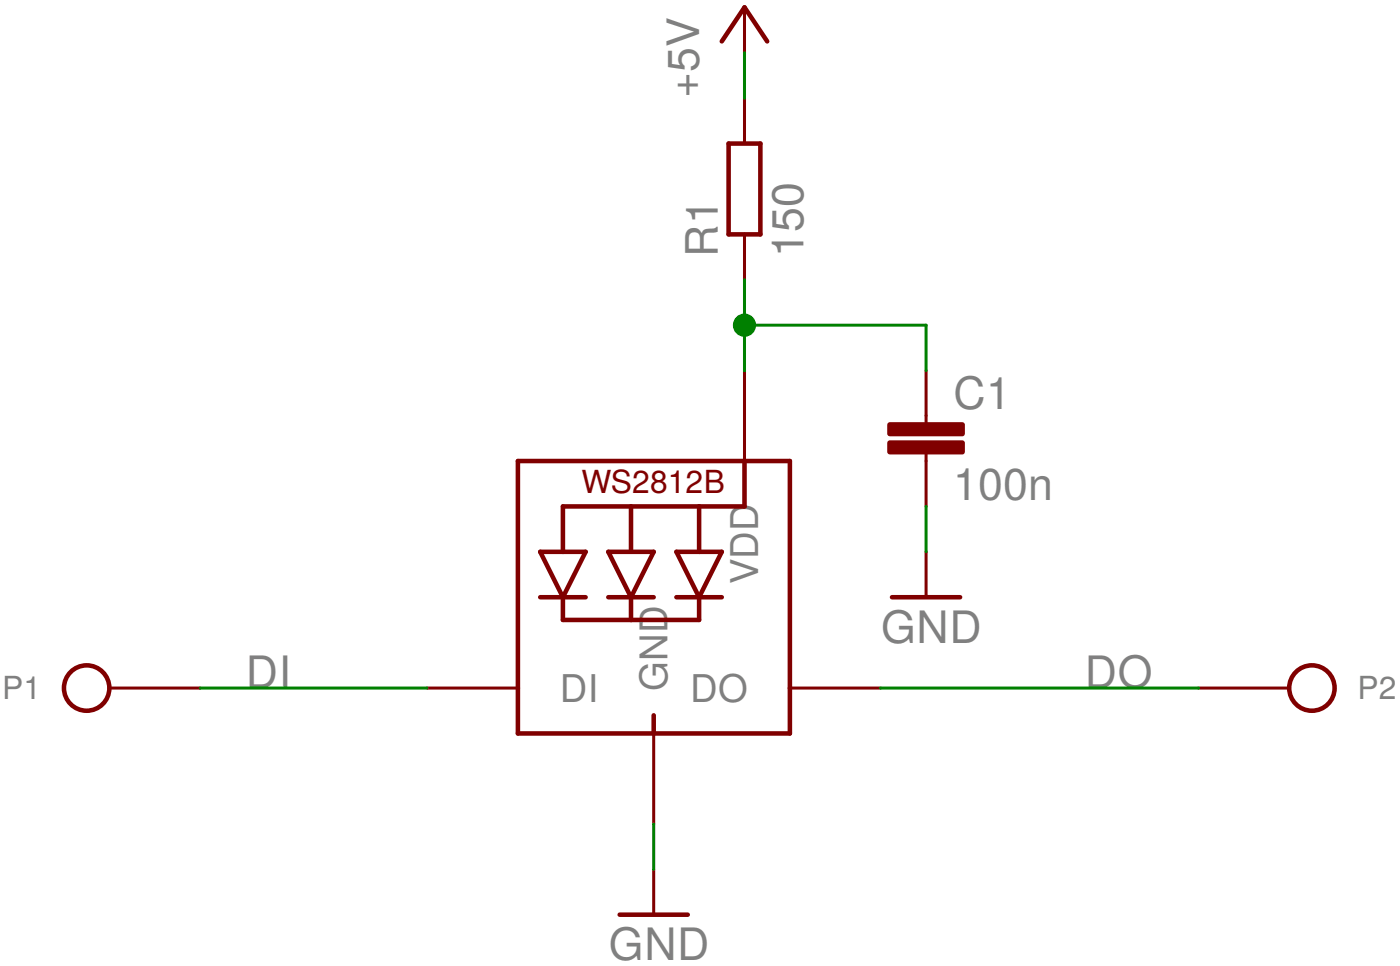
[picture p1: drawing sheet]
<?xml version="1.0" encoding="utf-8"?>
<!DOCTYPE eagle SYSTEM "eagle.dtd">
<eagle version="6.6.0">
<drawing>
<settings>
<setting alwaysvectorfont="no"/>
<setting verticaltext="up"/>
</settings>
<grid distance="0.1" unitdist="inch" unit="inch" style="lines" multiple="1" display="no" altdistance="0.01" altunitdist="inch" altunit="inch"/>
<schematic xreflabel="%F%N/%S.%C%R" xrefpart="/%S.%C%R">
<libraries>
<library name="adafruit">
<symbols>
<symbol name="WS2812BLED">
<pin name="VDD" x="5.08" y="15.24" visible="pin" length="middle" direction="pwr" rot="R270"/>
<pin name="DI" x="-12.7" y="-2.54" visible="pin" length="middle" direction="in"/>
<pin name="GND" x="0" y="-10.16" visible="pin" length="middle" direction="pwr" rot="R90"/>
<pin name="DO" x="12.7" y="-2.54" visible="pin" length="middle" direction="out" rot="R180"/>
<wire x1="-7.62" y1="10.16" x2="-7.62" y2="-2.54" width="0.254" layer="94"/>
<wire x1="-7.62" y1="-2.54" x2="-7.62" y2="-5.08" width="0.254" layer="94"/>
<wire x1="-7.62" y1="-5.08" x2="0" y2="-5.08" width="0.254" layer="94"/>
<wire x1="0" y1="-5.08" x2="7.62" y2="-5.08" width="0.254" layer="94"/>
<wire x1="7.62" y1="-5.08" x2="7.62" y2="-2.54" width="0.254" layer="94"/>
<wire x1="7.62" y1="-2.54" x2="7.62" y2="10.16" width="0.254" layer="94"/>
<wire x1="7.62" y1="10.16" x2="5.08" y2="10.16" width="0.254" layer="94"/>
<wire x1="5.08" y1="10.16" x2="-7.62" y2="10.16" width="0.254" layer="94"/>
<wire x1="-6.35" y1="5.08" x2="-5.08" y2="5.08" width="0.254" layer="94"/>
<wire x1="-5.08" y1="2.54" x2="-6.35" y2="5.08" width="0.254" layer="94"/>
<wire x1="2.54" y1="2.54" x2="3.81" y2="5.08" width="0.254" layer="94"/>
<wire x1="3.81" y1="5.08" x2="2.54" y2="5.08" width="0.254" layer="94"/>
<wire x1="-6.35" y1="2.54" x2="-5.08" y2="2.54" width="0.254" layer="94"/>
<wire x1="2.54" y1="2.54" x2="3.81" y2="2.54" width="0.254" layer="94"/>
<wire x1="-1.27" y1="2.54" x2="-1.27" y2="1.27" width="0.254" layer="94"/>
<wire x1="-1.27" y1="7.62" x2="-5.08" y2="7.62" width="0.254" layer="94"/>
<wire x1="-5.08" y1="7.62" x2="-5.08" y2="5.08" width="0.254" layer="94"/>
<wire x1="-1.27" y1="5.08" x2="-1.27" y2="7.62" width="0.254" layer="94"/>
<wire x1="2.54" y1="5.08" x2="2.54" y2="7.62" width="0.254" layer="94"/>
<wire x1="2.54" y1="7.62" x2="-1.27" y2="7.62" width="0.254" layer="94"/>
<wire x1="-5.08" y1="5.08" x2="-3.81" y2="5.08" width="0.254" layer="94"/>
<wire x1="-5.08" y1="2.54" x2="-3.81" y2="5.08" width="0.254" layer="94"/>
<wire x1="1.27" y1="5.08" x2="2.54" y2="2.54" width="0.254" layer="94"/>
<wire x1="1.27" y1="5.08" x2="2.54" y2="5.08" width="0.254" layer="94"/>
<wire x1="-5.08" y1="2.54" x2="-5.08" y2="1.27" width="0.254" layer="94"/>
<wire x1="2.54" y1="1.27" x2="-1.27" y2="1.27" width="0.254" layer="94"/>
<wire x1="-1.27" y1="1.27" x2="-5.08" y2="1.27" width="0.254" layer="94"/>
<wire x1="0" y1="-4.064" x2="0" y2="-5.08" width="0.254" layer="94"/>
<text x="-4.064" y="8.382" size="1.27" layer="94">WS2812B</text>
<wire x1="-3.81" y1="2.54" x2="-5.08" y2="2.54" width="0.254" layer="94"/>
<wire x1="-2.54" y1="2.54" x2="-1.27" y2="2.54" width="0.254" layer="94"/>
<wire x1="-1.27" y1="2.54" x2="0" y2="2.54" width="0.254" layer="94"/>
<wire x1="-1.27" y1="2.54" x2="-2.54" y2="5.08" width="0.254" layer="94"/>
<wire x1="-2.54" y1="5.08" x2="0" y2="5.08" width="0.254" layer="94"/>
<wire x1="0" y1="5.08" x2="-1.27" y2="2.54" width="0.254" layer="94"/>
<wire x1="2.54" y1="2.54" x2="1.27" y2="2.54" width="0.254" layer="94"/>
<wire x1="2.54" y1="2.54" x2="2.54" y2="1.27" width="0.254" layer="94"/>
<wire x1="5.08" y1="10.16" x2="5.08" y2="7.62" width="0.254" layer="94"/>
<wire x1="2.54" y1="7.62" x2="5.08" y2="7.62" width="0.254" layer="94"/>
</symbol>
</symbols>
<devicesets>
<deviceset name="WS2812B" prefix="LED">
<gates>
<gate name="G$1" symbol="WS2812BLED" x="0" y="-2.54"/>
</gates>
<devices>
<device name="5050" package="WS2812B">
<connects>
<connect gate="G$1" pin="DI" pad="4-DIN"/>
<connect gate="G$1" pin="DO" pad="2-DOUT"/>
<connect gate="G$1" pin="GND" pad="3-GND"/>
<connect gate="G$1" pin="VDD" pad="1-VDD"/>
</connects>
<technologies>
<technology name=""/>
</technologies>
</device>
<device name="_5050N" package="WS2812B-NARROW">
<connects>
<connect gate="G$1" pin="DI" pad="4-DIN"/>
<connect gate="G$1" pin="DO" pad="2-DOUT"/>
<connect gate="G$1" pin="GND" pad="3-GND"/>
<connect gate="G$1" pin="VDD" pad="1-VDD"/>
</connects>
<technologies>
<technology name=""/>
</technologies>
</device>
<device name="3535" package="LED3535">
<connects>
<connect gate="G$1" pin="DI" pad="1"/>
<connect gate="G$1" pin="DO" pad="3"/>
<connect gate="G$1" pin="GND" pad="4"/>
<connect gate="G$1" pin="VDD" pad="2"/>
</connects>
<technologies>
<technology name=""/>
</technologies>
</device>
</devices>
</deviceset>
</devicesets>
</library>
<library name="supply1">
<symbols>
<symbol name="GND">
<wire x1="-1.905" y1="0" x2="1.905" y2="0" width="0.254" layer="94"/>
<text x="-2.54" y="-2.54" size="1.778" layer="96">&gt;VALUE</text>
<pin name="GND" x="0" y="2.54" visible="off" length="short" direction="sup" rot="R270"/>
</symbol>
<symbol name="+5V">
<wire x1="1.27" y1="-1.905" x2="0" y2="0" width="0.254" layer="94"/>
<wire x1="0" y1="0" x2="-1.27" y2="-1.905" width="0.254" layer="94"/>
<text x="-2.54" y="-5.08" size="1.778" layer="96" rot="R90">&gt;VALUE</text>
<pin name="+5V" x="0" y="-2.54" visible="off" length="short" direction="sup" rot="R90"/>
</symbol>
</symbols>
<devicesets>
<deviceset name="GND" prefix="GND">
<gates>
<gate name="1" symbol="GND" x="0" y="0"/>
</gates>
<devices>
<device name="">
<technologies>
<technology name=""/>
</technologies>
</device>
</devices>
</deviceset>
<deviceset name="+5V" prefix="P+">
<gates>
<gate name="1" symbol="+5V" x="0" y="0"/>
</gates>
<devices>
<device name="">
<technologies>
<technology name=""/>
</technologies>
</device>
</devices>
</deviceset>
</devicesets>
</library>
<library name="rcl">
<symbols>
<symbol name="R-EU">
<wire x1="-2.54" y1="-0.889" x2="2.54" y2="-0.889" width="0.254" layer="94"/>
<wire x1="2.54" y1="0.889" x2="-2.54" y2="0.889" width="0.254" layer="94"/>
<wire x1="2.54" y1="-0.889" x2="2.54" y2="0.889" width="0.254" layer="94"/>
<wire x1="-2.54" y1="-0.889" x2="-2.54" y2="0.889" width="0.254" layer="94"/>
<text x="-3.81" y="1.4986" size="1.778" layer="95">&gt;NAME</text>
<text x="-3.81" y="-3.302" size="1.778" layer="96">&gt;VALUE</text>
<pin name="2" x="5.08" y="0" visible="off" length="short" direction="pas" swaplevel="1" rot="R180"/>
<pin name="1" x="-5.08" y="0" visible="off" length="short" direction="pas" swaplevel="1"/>
</symbol>
<symbol name="C-EU">
<wire x1="0" y1="0" x2="0" y2="-0.508" width="0.1524" layer="94"/>
<wire x1="0" y1="-2.54" x2="0" y2="-2.032" width="0.1524" layer="94"/>
<text x="1.524" y="0.381" size="1.778" layer="95">&gt;NAME</text>
<text x="1.524" y="-4.699" size="1.778" layer="96">&gt;VALUE</text>
<rectangle x1="-2.032" y1="-2.032" x2="2.032" y2="-1.524" layer="94"/>
<rectangle x1="-2.032" y1="-1.016" x2="2.032" y2="-0.508" layer="94"/>
<pin name="1" x="0" y="2.54" visible="off" length="short" direction="pas" swaplevel="1" rot="R270"/>
<pin name="2" x="0" y="-5.08" visible="off" length="short" direction="pas" swaplevel="1" rot="R90"/>
</symbol>
</symbols>
<devicesets>
<deviceset name="R-EU_" prefix="R" uservalue="yes">
<gates>
<gate name="G$1" symbol="R-EU" x="0" y="0"/>
</gates>
<devices>
<device name="R0402" package="R0402">
<connects>
<connect gate="G$1" pin="1" pad="1"/>
<connect gate="G$1" pin="2" pad="2"/>
</connects>
<technologies>
<technology name=""/>
</technologies>
</device>
<device name="R0603" package="R0603">
<connects>
<connect gate="G$1" pin="1" pad="1"/>
<connect gate="G$1" pin="2" pad="2"/>
</connects>
<technologies>
<technology name=""/>
</technologies>
</device>
<device name="R0805" package="R0805">
<connects>
<connect gate="G$1" pin="1" pad="1"/>
<connect gate="G$1" pin="2" pad="2"/>
</connects>
<technologies>
<technology name=""/>
</technologies>
</device>
<device name="R0805W" package="R0805W">
<connects>
<connect gate="G$1" pin="1" pad="1"/>
<connect gate="G$1" pin="2" pad="2"/>
</connects>
<technologies>
<technology name=""/>
</technologies>
</device>
<device name="R1005" package="R1005">
<connects>
<connect gate="G$1" pin="1" pad="1"/>
<connect gate="G$1" pin="2" pad="2"/>
</connects>
<technologies>
<technology name=""/>
</technologies>
</device>
<device name="R1206" package="R1206">
<connects>
<connect gate="G$1" pin="1" pad="1"/>
<connect gate="G$1" pin="2" pad="2"/>
</connects>
<technologies>
<technology name=""/>
</technologies>
</device>
<device name="R1206W" package="R1206W">
<connects>
<connect gate="G$1" pin="1" pad="1"/>
<connect gate="G$1" pin="2" pad="2"/>
</connects>
<technologies>
<technology name=""/>
</technologies>
</device>
<device name="R1210" package="R1210">
<connects>
<connect gate="G$1" pin="1" pad="1"/>
<connect gate="G$1" pin="2" pad="2"/>
</connects>
<technologies>
<technology name=""/>
</technologies>
</device>
<device name="R1210W" package="R1210W">
<connects>
<connect gate="G$1" pin="1" pad="1"/>
<connect gate="G$1" pin="2" pad="2"/>
</connects>
<technologies>
<technology name=""/>
</technologies>
</device>
<device name="R2010" package="R2010">
<connects>
<connect gate="G$1" pin="1" pad="1"/>
<connect gate="G$1" pin="2" pad="2"/>
</connects>
<technologies>
<technology name=""/>
</technologies>
</device>
<device name="R2010W" package="R2010W">
<connects>
<connect gate="G$1" pin="1" pad="1"/>
<connect gate="G$1" pin="2" pad="2"/>
</connects>
<technologies>
<technology name=""/>
</technologies>
</device>
<device name="R2012" package="R2012">
<connects>
<connect gate="G$1" pin="1" pad="1"/>
<connect gate="G$1" pin="2" pad="2"/>
</connects>
<technologies>
<technology name=""/>
</technologies>
</device>
<device name="R2012W" package="R2012W">
<connects>
<connect gate="G$1" pin="1" pad="1"/>
<connect gate="G$1" pin="2" pad="2"/>
</connects>
<technologies>
<technology name=""/>
</technologies>
</device>
<device name="R2512" package="R2512">
<connects>
<connect gate="G$1" pin="1" pad="1"/>
<connect gate="G$1" pin="2" pad="2"/>
</connects>
<technologies>
<technology name=""/>
</technologies>
</device>
<device name="R2512W" package="R2512W">
<connects>
<connect gate="G$1" pin="1" pad="1"/>
<connect gate="G$1" pin="2" pad="2"/>
</connects>
<technologies>
<technology name=""/>
</technologies>
</device>
<device name="R3216" package="R3216">
<connects>
<connect gate="G$1" pin="1" pad="1"/>
<connect gate="G$1" pin="2" pad="2"/>
</connects>
<technologies>
<technology name=""/>
</technologies>
</device>
<device name="R3216W" package="R3216W">
<connects>
<connect gate="G$1" pin="1" pad="1"/>
<connect gate="G$1" pin="2" pad="2"/>
</connects>
<technologies>
<technology name=""/>
</technologies>
</device>
<device name="R3225" package="R3225">
<connects>
<connect gate="G$1" pin="1" pad="1"/>
<connect gate="G$1" pin="2" pad="2"/>
</connects>
<technologies>
<technology name=""/>
</technologies>
</device>
<device name="R3225W" package="R3225W">
<connects>
<connect gate="G$1" pin="1" pad="1"/>
<connect gate="G$1" pin="2" pad="2"/>
</connects>
<technologies>
<technology name=""/>
</technologies>
</device>
<device name="R5025" package="R5025">
<connects>
<connect gate="G$1" pin="1" pad="1"/>
<connect gate="G$1" pin="2" pad="2"/>
</connects>
<technologies>
<technology name=""/>
</technologies>
</device>
<device name="R5025W" package="R5025W">
<connects>
<connect gate="G$1" pin="1" pad="1"/>
<connect gate="G$1" pin="2" pad="2"/>
</connects>
<technologies>
<technology name=""/>
</technologies>
</device>
<device name="R6332" package="R6332">
<connects>
<connect gate="G$1" pin="1" pad="1"/>
<connect gate="G$1" pin="2" pad="2"/>
</connects>
<technologies>
<technology name=""/>
</technologies>
</device>
<device name="R6332W" package="R6332W">
<connects>
<connect gate="G$1" pin="1" pad="1"/>
<connect gate="G$1" pin="2" pad="2"/>
</connects>
<technologies>
<technology name=""/>
</technologies>
</device>
<device name="M0805" package="M0805">
<connects>
<connect gate="G$1" pin="1" pad="1"/>
<connect gate="G$1" pin="2" pad="2"/>
</connects>
<technologies>
<technology name=""/>
</technologies>
</device>
<device name="M1206" package="M1206">
<connects>
<connect gate="G$1" pin="1" pad="1"/>
<connect gate="G$1" pin="2" pad="2"/>
</connects>
<technologies>
<technology name=""/>
</technologies>
</device>
<device name="M1406" package="M1406">
<connects>
<connect gate="G$1" pin="1" pad="1"/>
<connect gate="G$1" pin="2" pad="2"/>
</connects>
<technologies>
<technology name=""/>
</technologies>
</device>
<device name="M2012" package="M2012">
<connects>
<connect gate="G$1" pin="1" pad="1"/>
<connect gate="G$1" pin="2" pad="2"/>
</connects>
<technologies>
<technology name=""/>
</technologies>
</device>
<device name="M2309" package="M2309">
<connects>
<connect gate="G$1" pin="1" pad="1"/>
<connect gate="G$1" pin="2" pad="2"/>
</connects>
<technologies>
<technology name=""/>
</technologies>
</device>
<device name="M3216" package="M3216">
<connects>
<connect gate="G$1" pin="1" pad="1"/>
<connect gate="G$1" pin="2" pad="2"/>
</connects>
<technologies>
<technology name=""/>
</technologies>
</device>
<device name="M3516" package="M3516">
<connects>
<connect gate="G$1" pin="1" pad="1"/>
<connect gate="G$1" pin="2" pad="2"/>
</connects>
<technologies>
<technology name=""/>
</technologies>
</device>
<device name="M5923" package="M5923">
<connects>
<connect gate="G$1" pin="1" pad="1"/>
<connect gate="G$1" pin="2" pad="2"/>
</connects>
<technologies>
<technology name=""/>
</technologies>
</device>
<device name="0204/5" package="0204/5">
<connects>
<connect gate="G$1" pin="1" pad="1"/>
<connect gate="G$1" pin="2" pad="2"/>
</connects>
<technologies>
<technology name=""/>
</technologies>
</device>
<device name="0204/7" package="0204/7">
<connects>
<connect gate="G$1" pin="1" pad="1"/>
<connect gate="G$1" pin="2" pad="2"/>
</connects>
<technologies>
<technology name=""/>
</technologies>
</device>
<device name="0204/2V" package="0204V">
<connects>
<connect gate="G$1" pin="1" pad="1"/>
<connect gate="G$1" pin="2" pad="2"/>
</connects>
<technologies>
<technology name=""/>
</technologies>
</device>
<device name="0207/10" package="0207/10">
<connects>
<connect gate="G$1" pin="1" pad="1"/>
<connect gate="G$1" pin="2" pad="2"/>
</connects>
<technologies>
<technology name=""/>
</technologies>
</device>
<device name="0207/12" package="0207/12">
<connects>
<connect gate="G$1" pin="1" pad="1"/>
<connect gate="G$1" pin="2" pad="2"/>
</connects>
<technologies>
<technology name=""/>
</technologies>
</device>
<device name="0207/15" package="0207/15">
<connects>
<connect gate="G$1" pin="1" pad="1"/>
<connect gate="G$1" pin="2" pad="2"/>
</connects>
<technologies>
<technology name=""/>
</technologies>
</device>
<device name="0207/2V" package="0207/2V">
<connects>
<connect gate="G$1" pin="1" pad="1"/>
<connect gate="G$1" pin="2" pad="2"/>
</connects>
<technologies>
<technology name=""/>
</technologies>
</device>
<device name="0207/5V" package="0207/5V">
<connects>
<connect gate="G$1" pin="1" pad="1"/>
<connect gate="G$1" pin="2" pad="2"/>
</connects>
<technologies>
<technology name=""/>
</technologies>
</device>
<device name="0207/7" package="0207/7">
<connects>
<connect gate="G$1" pin="1" pad="1"/>
<connect gate="G$1" pin="2" pad="2"/>
</connects>
<technologies>
<technology name=""/>
</technologies>
</device>
<device name="0309/10" package="0309/10">
<connects>
<connect gate="G$1" pin="1" pad="1"/>
<connect gate="G$1" pin="2" pad="2"/>
</connects>
<technologies>
<technology name=""/>
</technologies>
</device>
<device name="0309/12" package="0309/12">
<connects>
<connect gate="G$1" pin="1" pad="1"/>
<connect gate="G$1" pin="2" pad="2"/>
</connects>
<technologies>
<technology name=""/>
</technologies>
</device>
<device name="0309/V" package="0309V">
<connects>
<connect gate="G$1" pin="1" pad="1"/>
<connect gate="G$1" pin="2" pad="2"/>
</connects>
<technologies>
<technology name=""/>
</technologies>
</device>
<device name="0411/12" package="0411/12">
<connects>
<connect gate="G$1" pin="1" pad="1"/>
<connect gate="G$1" pin="2" pad="2"/>
</connects>
<technologies>
<technology name=""/>
</technologies>
</device>
<device name="0411/15" package="0411/15">
<connects>
<connect gate="G$1" pin="1" pad="1"/>
<connect gate="G$1" pin="2" pad="2"/>
</connects>
<technologies>
<technology name=""/>
</technologies>
</device>
<device name="0411/3V" package="0411V">
<connects>
<connect gate="G$1" pin="1" pad="1"/>
<connect gate="G$1" pin="2" pad="2"/>
</connects>
<technologies>
<technology name=""/>
</technologies>
</device>
<device name="0414/15" package="0414/15">
<connects>
<connect gate="G$1" pin="1" pad="1"/>
<connect gate="G$1" pin="2" pad="2"/>
</connects>
<technologies>
<technology name=""/>
</technologies>
</device>
<device name="0414/5V" package="0414V">
<connects>
<connect gate="G$1" pin="1" pad="1"/>
<connect gate="G$1" pin="2" pad="2"/>
</connects>
<technologies>
<technology name=""/>
</technologies>
</device>
<device name="0617/17" package="0617/17">
<connects>
<connect gate="G$1" pin="1" pad="1"/>
<connect gate="G$1" pin="2" pad="2"/>
</connects>
<technologies>
<technology name=""/>
</technologies>
</device>
<device name="0617/22" package="0617/22">
<connects>
<connect gate="G$1" pin="1" pad="1"/>
<connect gate="G$1" pin="2" pad="2"/>
</connects>
<technologies>
<technology name=""/>
</technologies>
</device>
<device name="0617/5V" package="0617V">
<connects>
<connect gate="G$1" pin="1" pad="1"/>
<connect gate="G$1" pin="2" pad="2"/>
</connects>
<technologies>
<technology name=""/>
</technologies>
</device>
<device name="0922/22" package="0922/22">
<connects>
<connect gate="G$1" pin="1" pad="1"/>
<connect gate="G$1" pin="2" pad="2"/>
</connects>
<technologies>
<technology name=""/>
</technologies>
</device>
<device name="0613/5V" package="P0613V">
<connects>
<connect gate="G$1" pin="1" pad="1"/>
<connect gate="G$1" pin="2" pad="2"/>
</connects>
<technologies>
<technology name=""/>
</technologies>
</device>
<device name="0613/15" package="P0613/15">
<connects>
<connect gate="G$1" pin="1" pad="1"/>
<connect gate="G$1" pin="2" pad="2"/>
</connects>
<technologies>
<technology name=""/>
</technologies>
</device>
<device name="0817/22" package="P0817/22">
<connects>
<connect gate="G$1" pin="1" pad="1"/>
<connect gate="G$1" pin="2" pad="2"/>
</connects>
<technologies>
<technology name=""/>
</technologies>
</device>
<device name="0817/7V" package="P0817V">
<connects>
<connect gate="G$1" pin="1" pad="1"/>
<connect gate="G$1" pin="2" pad="2"/>
</connects>
<technologies>
<technology name=""/>
</technologies>
</device>
<device name="V234/12" package="V234/12">
<connects>
<connect gate="G$1" pin="1" pad="1"/>
<connect gate="G$1" pin="2" pad="2"/>
</connects>
<technologies>
<technology name=""/>
</technologies>
</device>
<device name="V235/17" package="V235/17">
<connects>
<connect gate="G$1" pin="1" pad="1"/>
<connect gate="G$1" pin="2" pad="2"/>
</connects>
<technologies>
<technology name=""/>
</technologies>
</device>
<device name="V526-0" package="V526-0">
<connects>
<connect gate="G$1" pin="1" pad="1"/>
<connect gate="G$1" pin="2" pad="2"/>
</connects>
<technologies>
<technology name=""/>
</technologies>
</device>
<device name="MELF0102R" package="MINI_MELF-0102R">
<connects>
<connect gate="G$1" pin="1" pad="1"/>
<connect gate="G$1" pin="2" pad="2"/>
</connects>
<technologies>
<technology name=""/>
</technologies>
</device>
<device name="MELF0102W" package="MINI_MELF-0102W">
<connects>
<connect gate="G$1" pin="1" pad="1"/>
<connect gate="G$1" pin="2" pad="2"/>
</connects>
<technologies>
<technology name=""/>
</technologies>
</device>
<device name="MELF0204R" package="MINI_MELF-0204R">
<connects>
<connect gate="G$1" pin="1" pad="1"/>
<connect gate="G$1" pin="2" pad="2"/>
</connects>
<technologies>
<technology name=""/>
</technologies>
</device>
<device name="MELF0204W" package="MINI_MELF-0204W">
<connects>
<connect gate="G$1" pin="1" pad="1"/>
<connect gate="G$1" pin="2" pad="2"/>
</connects>
<technologies>
<technology name=""/>
</technologies>
</device>
<device name="MELF0207R" package="MINI_MELF-0207R">
<connects>
<connect gate="G$1" pin="1" pad="1"/>
<connect gate="G$1" pin="2" pad="2"/>
</connects>
<technologies>
<technology name=""/>
</technologies>
</device>
<device name="MELF0207W" package="MINI_MELF-0207W">
<connects>
<connect gate="G$1" pin="1" pad="1"/>
<connect gate="G$1" pin="2" pad="2"/>
</connects>
<technologies>
<technology name=""/>
</technologies>
</device>
<device name="0922V" package="0922V">
<connects>
<connect gate="G$1" pin="1" pad="1"/>
<connect gate="G$1" pin="2" pad="2"/>
</connects>
<technologies>
<technology name=""/>
</technologies>
</device>
<device name="RDH/15" package="RDH/15">
<connects>
<connect gate="G$1" pin="1" pad="1"/>
<connect gate="G$1" pin="2" pad="2"/>
</connects>
<technologies>
<technology name=""/>
</technologies>
</device>
<device name="MELF0102AX" package="MINI_MELF-0102AX">
<connects>
<connect gate="G$1" pin="1" pad="1"/>
<connect gate="G$1" pin="2" pad="2"/>
</connects>
<technologies>
<technology name=""/>
</technologies>
</device>
<device name="R0201" package="R0201">
<connects>
<connect gate="G$1" pin="1" pad="1"/>
<connect gate="G$1" pin="2" pad="2"/>
</connects>
<technologies>
<technology name=""/>
</technologies>
</device>
<device name="VTA52" package="VTA52">
<connects>
<connect gate="G$1" pin="1" pad="1"/>
<connect gate="G$1" pin="2" pad="2"/>
</connects>
<technologies>
<technology name=""/>
</technologies>
</device>
<device name="VTA53" package="VTA53">
<connects>
<connect gate="G$1" pin="1" pad="1"/>
<connect gate="G$1" pin="2" pad="2"/>
</connects>
<technologies>
<technology name=""/>
</technologies>
</device>
<device name="VTA54" package="VTA54">
<connects>
<connect gate="G$1" pin="1" pad="1"/>
<connect gate="G$1" pin="2" pad="2"/>
</connects>
<technologies>
<technology name=""/>
</technologies>
</device>
<device name="VTA55" package="VTA55">
<connects>
<connect gate="G$1" pin="1" pad="1"/>
<connect gate="G$1" pin="2" pad="2"/>
</connects>
<technologies>
<technology name=""/>
</technologies>
</device>
<device name="VTA56" package="VTA56">
<connects>
<connect gate="G$1" pin="1" pad="1"/>
<connect gate="G$1" pin="2" pad="2"/>
</connects>
<technologies>
<technology name=""/>
</technologies>
</device>
<device name="VMTA55" package="VMTA55">
<connects>
<connect gate="G$1" pin="1" pad="1"/>
<connect gate="G$1" pin="2" pad="2"/>
</connects>
<technologies>
<technology name=""/>
</technologies>
</device>
<device name="VMTB60" package="VMTB60">
<connects>
<connect gate="G$1" pin="1" pad="1"/>
<connect gate="G$1" pin="2" pad="2"/>
</connects>
<technologies>
<technology name=""/>
</technologies>
</device>
<device name="R4527" package="R4527">
<connects>
<connect gate="G$1" pin="1" pad="1"/>
<connect gate="G$1" pin="2" pad="2"/>
</connects>
<technologies>
<technology name=""/>
</technologies>
</device>
<device name="WSC0001" package="WSC0001">
<connects>
<connect gate="G$1" pin="1" pad="1"/>
<connect gate="G$1" pin="2" pad="2"/>
</connects>
<technologies>
<technology name=""/>
</technologies>
</device>
<device name="WSC0002" package="WSC0002">
<connects>
<connect gate="G$1" pin="1" pad="1"/>
<connect gate="G$1" pin="2" pad="2"/>
</connects>
<technologies>
<technology name=""/>
</technologies>
</device>
<device name="WSC01/2" package="WSC01/2">
<connects>
<connect gate="G$1" pin="1" pad="1"/>
<connect gate="G$1" pin="2" pad="2"/>
</connects>
<technologies>
<technology name=""/>
</technologies>
</device>
<device name="WSC2515" package="WSC2515">
<connects>
<connect gate="G$1" pin="1" pad="1"/>
<connect gate="G$1" pin="2" pad="2"/>
</connects>
<technologies>
<technology name=""/>
</technologies>
</device>
<device name="WSC4527" package="WSC4527">
<connects>
<connect gate="G$1" pin="1" pad="1"/>
<connect gate="G$1" pin="2" pad="2"/>
</connects>
<technologies>
<technology name=""/>
</technologies>
</device>
<device name="WSC6927" package="WSC6927">
<connects>
<connect gate="G$1" pin="1" pad="1"/>
<connect gate="G$1" pin="2" pad="2"/>
</connects>
<technologies>
<technology name=""/>
</technologies>
</device>
<device name="R1218" package="R1218">
<connects>
<connect gate="G$1" pin="1" pad="1"/>
<connect gate="G$1" pin="2" pad="2"/>
</connects>
<technologies>
<technology name=""/>
</technologies>
</device>
<device name="1812X7R" package="1812X7R">
<connects>
<connect gate="G$1" pin="1" pad="1"/>
<connect gate="G$1" pin="2" pad="2"/>
</connects>
<technologies>
<technology name=""/>
</technologies>
</device>
</devices>
</deviceset>
<deviceset name="C-EU" prefix="C" uservalue="yes">
<gates>
<gate name="G$1" symbol="C-EU" x="0" y="0"/>
</gates>
<devices>
<device name="C0402" package="C0402">
<connects>
<connect gate="G$1" pin="1" pad="1"/>
<connect gate="G$1" pin="2" pad="2"/>
</connects>
<technologies>
<technology name=""/>
</technologies>
</device>
<device name="C0504" package="C0504">
<connects>
<connect gate="G$1" pin="1" pad="1"/>
<connect gate="G$1" pin="2" pad="2"/>
</connects>
<technologies>
<technology name=""/>
</technologies>
</device>
<device name="C0603" package="C0603">
<connects>
<connect gate="G$1" pin="1" pad="1"/>
<connect gate="G$1" pin="2" pad="2"/>
</connects>
<technologies>
<technology name=""/>
</technologies>
</device>
<device name="C0805" package="C0805">
<connects>
<connect gate="G$1" pin="1" pad="1"/>
<connect gate="G$1" pin="2" pad="2"/>
</connects>
<technologies>
<technology name=""/>
</technologies>
</device>
<device name="C1005" package="C1005">
<connects>
<connect gate="G$1" pin="1" pad="1"/>
<connect gate="G$1" pin="2" pad="2"/>
</connects>
<technologies>
<technology name=""/>
</technologies>
</device>
<device name="C1206" package="C1206">
<connects>
<connect gate="G$1" pin="1" pad="1"/>
<connect gate="G$1" pin="2" pad="2"/>
</connects>
<technologies>
<technology name=""/>
</technologies>
</device>
<device name="C1210" package="C1210">
<connects>
<connect gate="G$1" pin="1" pad="1"/>
<connect gate="G$1" pin="2" pad="2"/>
</connects>
<technologies>
<technology name=""/>
</technologies>
</device>
<device name="C1310" package="C1310">
<connects>
<connect gate="G$1" pin="1" pad="1"/>
<connect gate="G$1" pin="2" pad="2"/>
</connects>
<technologies>
<technology name=""/>
</technologies>
</device>
<device name="C1608" package="C1608">
<connects>
<connect gate="G$1" pin="1" pad="1"/>
<connect gate="G$1" pin="2" pad="2"/>
</connects>
<technologies>
<technology name=""/>
</technologies>
</device>
<device name="C1812" package="C1812">
<connects>
<connect gate="G$1" pin="1" pad="1"/>
<connect gate="G$1" pin="2" pad="2"/>
</connects>
<technologies>
<technology name=""/>
</technologies>
</device>
<device name="C1825" package="C1825">
<connects>
<connect gate="G$1" pin="1" pad="1"/>
<connect gate="G$1" pin="2" pad="2"/>
</connects>
<technologies>
<technology name=""/>
</technologies>
</device>
<device name="C2012" package="C2012">
<connects>
<connect gate="G$1" pin="1" pad="1"/>
<connect gate="G$1" pin="2" pad="2"/>
</connects>
<technologies>
<technology name=""/>
</technologies>
</device>
<device name="C3216" package="C3216">
<connects>
<connect gate="G$1" pin="1" pad="1"/>
<connect gate="G$1" pin="2" pad="2"/>
</connects>
<technologies>
<technology name=""/>
</technologies>
</device>
<device name="C3225" package="C3225">
<connects>
<connect gate="G$1" pin="1" pad="1"/>
<connect gate="G$1" pin="2" pad="2"/>
</connects>
<technologies>
<technology name=""/>
</technologies>
</device>
<device name="C4532" package="C4532">
<connects>
<connect gate="G$1" pin="1" pad="1"/>
<connect gate="G$1" pin="2" pad="2"/>
</connects>
<technologies>
<technology name=""/>
</technologies>
</device>
<device name="C4564" package="C4564">
<connects>
<connect gate="G$1" pin="1" pad="1"/>
<connect gate="G$1" pin="2" pad="2"/>
</connects>
<technologies>
<technology name=""/>
</technologies>
</device>
<device name="025-024X044" package="C025-024X044">
<connects>
<connect gate="G$1" pin="1" pad="1"/>
<connect gate="G$1" pin="2" pad="2"/>
</connects>
<technologies>
<technology name=""/>
</technologies>
</device>
<device name="025-025X050" package="C025-025X050">
<connects>
<connect gate="G$1" pin="1" pad="1"/>
<connect gate="G$1" pin="2" pad="2"/>
</connects>
<technologies>
<technology name=""/>
</technologies>
</device>
<device name="025-030X050" package="C025-030X050">
<connects>
<connect gate="G$1" pin="1" pad="1"/>
<connect gate="G$1" pin="2" pad="2"/>
</connects>
<technologies>
<technology name=""/>
</technologies>
</device>
<device name="025-040X050" package="C025-040X050">
<connects>
<connect gate="G$1" pin="1" pad="1"/>
<connect gate="G$1" pin="2" pad="2"/>
</connects>
<technologies>
<technology name=""/>
</technologies>
</device>
<device name="025-050X050" package="C025-050X050">
<connects>
<connect gate="G$1" pin="1" pad="1"/>
<connect gate="G$1" pin="2" pad="2"/>
</connects>
<technologies>
<technology name=""/>
</technologies>
</device>
<device name="025-060X050" package="C025-060X050">
<connects>
<connect gate="G$1" pin="1" pad="1"/>
<connect gate="G$1" pin="2" pad="2"/>
</connects>
<technologies>
<technology name=""/>
</technologies>
</device>
<device name="C025_050-024X070" package="C025_050-024X070">
<connects>
<connect gate="G$1" pin="1" pad="1"/>
<connect gate="G$1" pin="2" pad="2"/>
</connects>
<technologies>
<technology name=""/>
</technologies>
</device>
<device name="025_050-025X075" package="C025_050-025X075">
<connects>
<connect gate="G$1" pin="1" pad="1"/>
<connect gate="G$1" pin="2" pad="2"/>
</connects>
<technologies>
<technology name=""/>
</technologies>
</device>
<device name="025_050-035X075" package="C025_050-035X075">
<connects>
<connect gate="G$1" pin="1" pad="1"/>
<connect gate="G$1" pin="2" pad="2"/>
</connects>
<technologies>
<technology name=""/>
</technologies>
</device>
<device name="025_050-045X075" package="C025_050-045X075">
<connects>
<connect gate="G$1" pin="1" pad="1"/>
<connect gate="G$1" pin="2" pad="2"/>
</connects>
<technologies>
<technology name=""/>
</technologies>
</device>
<device name="025_050-055X075" package="C025_050-055X075">
<connects>
<connect gate="G$1" pin="1" pad="1"/>
<connect gate="G$1" pin="2" pad="2"/>
</connects>
<technologies>
<technology name=""/>
</technologies>
</device>
<device name="050-024X044" package="C050-024X044">
<connects>
<connect gate="G$1" pin="1" pad="1"/>
<connect gate="G$1" pin="2" pad="2"/>
</connects>
<technologies>
<technology name=""/>
</technologies>
</device>
<device name="050-025X075" package="C050-025X075">
<connects>
<connect gate="G$1" pin="1" pad="1"/>
<connect gate="G$1" pin="2" pad="2"/>
</connects>
<technologies>
<technology name=""/>
</technologies>
</device>
<device name="050-045X075" package="C050-045X075">
<connects>
<connect gate="G$1" pin="1" pad="1"/>
<connect gate="G$1" pin="2" pad="2"/>
</connects>
<technologies>
<technology name=""/>
</technologies>
</device>
<device name="050-030X075" package="C050-030X075">
<connects>
<connect gate="G$1" pin="1" pad="1"/>
<connect gate="G$1" pin="2" pad="2"/>
</connects>
<technologies>
<technology name=""/>
</technologies>
</device>
<device name="050-050X075" package="C050-050X075">
<connects>
<connect gate="G$1" pin="1" pad="1"/>
<connect gate="G$1" pin="2" pad="2"/>
</connects>
<technologies>
<technology name=""/>
</technologies>
</device>
<device name="050-055X075" package="C050-055X075">
<connects>
<connect gate="G$1" pin="1" pad="1"/>
<connect gate="G$1" pin="2" pad="2"/>
</connects>
<technologies>
<technology name=""/>
</technologies>
</device>
<device name="050-075X075" package="C050-075X075">
<connects>
<connect gate="G$1" pin="1" pad="1"/>
<connect gate="G$1" pin="2" pad="2"/>
</connects>
<technologies>
<technology name=""/>
</technologies>
</device>
<device name="050H075X075" package="C050H075X075">
<connects>
<connect gate="G$1" pin="1" pad="1"/>
<connect gate="G$1" pin="2" pad="2"/>
</connects>
<technologies>
<technology name=""/>
</technologies>
</device>
<device name="075-032X103" package="C075-032X103">
<connects>
<connect gate="G$1" pin="1" pad="1"/>
<connect gate="G$1" pin="2" pad="2"/>
</connects>
<technologies>
<technology name=""/>
</technologies>
</device>
<device name="075-042X103" package="C075-042X103">
<connects>
<connect gate="G$1" pin="1" pad="1"/>
<connect gate="G$1" pin="2" pad="2"/>
</connects>
<technologies>
<technology name=""/>
</technologies>
</device>
<device name="075-052X106" package="C075-052X106">
<connects>
<connect gate="G$1" pin="1" pad="1"/>
<connect gate="G$1" pin="2" pad="2"/>
</connects>
<technologies>
<technology name=""/>
</technologies>
</device>
<device name="102-043X133" package="C102-043X133">
<connects>
<connect gate="G$1" pin="1" pad="1"/>
<connect gate="G$1" pin="2" pad="2"/>
</connects>
<technologies>
<technology name=""/>
</technologies>
</device>
<device name="102-054X133" package="C102-054X133">
<connects>
<connect gate="G$1" pin="1" pad="1"/>
<connect gate="G$1" pin="2" pad="2"/>
</connects>
<technologies>
<technology name=""/>
</technologies>
</device>
<device name="102-064X133" package="C102-064X133">
<connects>
<connect gate="G$1" pin="1" pad="1"/>
<connect gate="G$1" pin="2" pad="2"/>
</connects>
<technologies>
<technology name=""/>
</technologies>
</device>
<device name="102_152-062X184" package="C102_152-062X184">
<connects>
<connect gate="G$1" pin="1" pad="1"/>
<connect gate="G$1" pin="2" pad="2"/>
</connects>
<technologies>
<technology name=""/>
</technologies>
</device>
<device name="150-054X183" package="C150-054X183">
<connects>
<connect gate="G$1" pin="1" pad="1"/>
<connect gate="G$1" pin="2" pad="2"/>
</connects>
<technologies>
<technology name=""/>
</technologies>
</device>
<device name="150-064X183" package="C150-064X183">
<connects>
<connect gate="G$1" pin="1" pad="1"/>
<connect gate="G$1" pin="2" pad="2"/>
</connects>
<technologies>
<technology name=""/>
</technologies>
</device>
<device name="150-072X183" package="C150-072X183">
<connects>
<connect gate="G$1" pin="1" pad="1"/>
<connect gate="G$1" pin="2" pad="2"/>
</connects>
<technologies>
<technology name=""/>
</technologies>
</device>
<device name="150-084X183" package="C150-084X183">
<connects>
<connect gate="G$1" pin="1" pad="1"/>
<connect gate="G$1" pin="2" pad="2"/>
</connects>
<technologies>
<technology name=""/>
</technologies>
</device>
<device name="150-091X182" package="C150-091X182">
<connects>
<connect gate="G$1" pin="1" pad="1"/>
<connect gate="G$1" pin="2" pad="2"/>
</connects>
<technologies>
<technology name=""/>
</technologies>
</device>
<device name="225-062X268" package="C225-062X268">
<connects>
<connect gate="G$1" pin="1" pad="1"/>
<connect gate="G$1" pin="2" pad="2"/>
</connects>
<technologies>
<technology name=""/>
</technologies>
</device>
<device name="225-074X268" package="C225-074X268">
<connects>
<connect gate="G$1" pin="1" pad="1"/>
<connect gate="G$1" pin="2" pad="2"/>
</connects>
<technologies>
<technology name=""/>
</technologies>
</device>
<device name="225-087X268" package="C225-087X268">
<connects>
<connect gate="G$1" pin="1" pad="1"/>
<connect gate="G$1" pin="2" pad="2"/>
</connects>
<technologies>
<technology name=""/>
</technologies>
</device>
<device name="225-108X268" package="C225-108X268">
<connects>
<connect gate="G$1" pin="1" pad="1"/>
<connect gate="G$1" pin="2" pad="2"/>
</connects>
<technologies>
<technology name=""/>
</technologies>
</device>
<device name="225-113X268" package="C225-113X268">
<connects>
<connect gate="G$1" pin="1" pad="1"/>
<connect gate="G$1" pin="2" pad="2"/>
</connects>
<technologies>
<technology name=""/>
</technologies>
</device>
<device name="275-093X316" package="C275-093X316">
<connects>
<connect gate="G$1" pin="1" pad="1"/>
<connect gate="G$1" pin="2" pad="2"/>
</connects>
<technologies>
<technology name=""/>
</technologies>
</device>
<device name="275-113X316" package="C275-113X316">
<connects>
<connect gate="G$1" pin="1" pad="1"/>
<connect gate="G$1" pin="2" pad="2"/>
</connects>
<technologies>
<technology name=""/>
</technologies>
</device>
<device name="275-134X316" package="C275-134X316">
<connects>
<connect gate="G$1" pin="1" pad="1"/>
<connect gate="G$1" pin="2" pad="2"/>
</connects>
<technologies>
<technology name=""/>
</technologies>
</device>
<device name="275-205X316" package="C275-205X316">
<connects>
<connect gate="G$1" pin="1" pad="1"/>
<connect gate="G$1" pin="2" pad="2"/>
</connects>
<technologies>
<technology name=""/>
</technologies>
</device>
<device name="325-137X374" package="C325-137X374">
<connects>
<connect gate="G$1" pin="1" pad="1"/>
<connect gate="G$1" pin="2" pad="2"/>
</connects>
<technologies>
<technology name=""/>
</technologies>
</device>
<device name="325-162X374" package="C325-162X374">
<connects>
<connect gate="G$1" pin="1" pad="1"/>
<connect gate="G$1" pin="2" pad="2"/>
</connects>
<technologies>
<technology name=""/>
</technologies>
</device>
<device name="325-182X374" package="C325-182X374">
<connects>
<connect gate="G$1" pin="1" pad="1"/>
<connect gate="G$1" pin="2" pad="2"/>
</connects>
<technologies>
<technology name=""/>
</technologies>
</device>
<device name="375-192X418" package="C375-192X418">
<connects>
<connect gate="G$1" pin="1" pad="1"/>
<connect gate="G$1" pin="2" pad="2"/>
</connects>
<technologies>
<technology name=""/>
</technologies>
</device>
<device name="375-203X418" package="C375-203X418">
<connects>
<connect gate="G$1" pin="1" pad="1"/>
<connect gate="G$1" pin="2" pad="2"/>
</connects>
<technologies>
<technology name=""/>
</technologies>
</device>
<device name="050-035X075" package="C050-035X075">
<connects>
<connect gate="G$1" pin="1" pad="1"/>
<connect gate="G$1" pin="2" pad="2"/>
</connects>
<technologies>
<technology name=""/>
</technologies>
</device>
<device name="375-155X418" package="C375-155X418">
<connects>
<connect gate="G$1" pin="1" pad="1"/>
<connect gate="G$1" pin="2" pad="2"/>
</connects>
<technologies>
<technology name=""/>
</technologies>
</device>
<device name="075-063X106" package="C075-063X106">
<connects>
<connect gate="G$1" pin="1" pad="1"/>
<connect gate="G$1" pin="2" pad="2"/>
</connects>
<technologies>
<technology name=""/>
</technologies>
</device>
<device name="275-154X316" package="C275-154X316">
<connects>
<connect gate="G$1" pin="1" pad="1"/>
<connect gate="G$1" pin="2" pad="2"/>
</connects>
<technologies>
<technology name=""/>
</technologies>
</device>
<device name="275-173X316" package="C275-173X316">
<connects>
<connect gate="G$1" pin="1" pad="1"/>
<connect gate="G$1" pin="2" pad="2"/>
</connects>
<technologies>
<technology name=""/>
</technologies>
</device>
<device name="C0402K" package="C0402K">
<connects>
<connect gate="G$1" pin="1" pad="1"/>
<connect gate="G$1" pin="2" pad="2"/>
</connects>
<technologies>
<technology name=""/>
</technologies>
</device>
<device name="C0603K" package="C0603K">
<connects>
<connect gate="G$1" pin="1" pad="1"/>
<connect gate="G$1" pin="2" pad="2"/>
</connects>
<technologies>
<technology name=""/>
</technologies>
</device>
<device name="C0805K" package="C0805K">
<connects>
<connect gate="G$1" pin="1" pad="1"/>
<connect gate="G$1" pin="2" pad="2"/>
</connects>
<technologies>
<technology name=""/>
</technologies>
</device>
<device name="C1206K" package="C1206K">
<connects>
<connect gate="G$1" pin="1" pad="1"/>
<connect gate="G$1" pin="2" pad="2"/>
</connects>
<technologies>
<technology name=""/>
</technologies>
</device>
<device name="C1210K" package="C1210K">
<connects>
<connect gate="G$1" pin="1" pad="1"/>
<connect gate="G$1" pin="2" pad="2"/>
</connects>
<technologies>
<technology name=""/>
</technologies>
</device>
<device name="C1812K" package="C1812K">
<connects>
<connect gate="G$1" pin="1" pad="1"/>
<connect gate="G$1" pin="2" pad="2"/>
</connects>
<technologies>
<technology name=""/>
</technologies>
</device>
<device name="C1825K" package="C1825K">
<connects>
<connect gate="G$1" pin="1" pad="1"/>
<connect gate="G$1" pin="2" pad="2"/>
</connects>
<technologies>
<technology name=""/>
</technologies>
</device>
<device name="C2220K" package="C2220K">
<connects>
<connect gate="G$1" pin="1" pad="1"/>
<connect gate="G$1" pin="2" pad="2"/>
</connects>
<technologies>
<technology name=""/>
</technologies>
</device>
<device name="C2225K" package="C2225K">
<connects>
<connect gate="G$1" pin="1" pad="1"/>
<connect gate="G$1" pin="2" pad="2"/>
</connects>
<technologies>
<technology name=""/>
</technologies>
</device>
<device name="HPC0201" package="HPC0201">
<connects>
<connect gate="G$1" pin="1" pad="1"/>
<connect gate="G$1" pin="2" pad="2"/>
</connects>
<technologies>
<technology name=""/>
</technologies>
</device>
<device name="C0201" package="C0201">
<connects>
<connect gate="G$1" pin="1" pad="1"/>
<connect gate="G$1" pin="2" pad="2"/>
</connects>
<technologies>
<technology name=""/>
</technologies>
</device>
<device name="C1808" package="C1808">
<connects>
<connect gate="G$1" pin="1" pad="1"/>
<connect gate="G$1" pin="2" pad="2"/>
</connects>
<technologies>
<technology name=""/>
</technologies>
</device>
<device name="C3640" package="C3640">
<connects>
<connect gate="G$1" pin="1" pad="1"/>
<connect gate="G$1" pin="2" pad="2"/>
</connects>
<technologies>
<technology name=""/>
</technologies>
</device>
</devices>
</deviceset>
</devicesets>
</library>
<library name="mylib">
<symbols>
<symbol name="RUPA">
<circle x="-1.27" y="0" radius="1.27" width="0.254" layer="94"/>
<text x="-3.81" y="0.635" size="1.27" layer="95" rot="R180">&gt;NAME</text>
<pin name="P" x="5.08" y="0" visible="off" length="middle" rot="R180"/>
</symbol>
</symbols>
<devicesets>
<deviceset name="RUPA" prefix="P">
<gates>
<gate name="G$1" symbol="RUPA" x="0" y="0"/>
</gates>
<devices>
<device name="VELIKA" package="RUPA2.54">
<connects>
<connect gate="G$1" pin="P" pad="P$1"/>
</connects>
<technologies>
<technology name=""/>
</technologies>
</device>
<device name="SMD" package="RUPA-SMD">
<connects>
<connect gate="G$1" pin="P" pad="P$1"/>
</connects>
<technologies>
<technology name=""/>
</technologies>
</device>
<device name="USKA" package="RUPA2.54-USKA">
<connects>
<connect gate="G$1" pin="P" pad="P$1"/>
</connects>
<technologies>
<technology name=""/>
</technologies>
</device>
<device name="SCREW-3MM" package="SCREW3MM">
<connects>
<connect gate="G$1" pin="P" pad="P$1"/>
</connects>
<technologies>
<technology name=""/>
</technologies>
</device>
<device name="SMD-0.7MM" package="RUPA0.7-SMD">
<connects>
<connect gate="G$1" pin="P" pad="P$1"/>
</connects>
<technologies>
<technology name=""/>
</technologies>
</device>
<device name="FASTON-1MM" package="RUPA3">
<connects>
<connect gate="G$1" pin="P" pad="P$1"/>
</connects>
<technologies>
<technology name=""/>
</technologies>
</device>
</devices>
</deviceset>
</devicesets>
</library>
</libraries>
<attributes>
</attributes>
<variantdefs>
</variantdefs>
<classes>
<class number="0" name="default" width="0" drill="0">
</class>
</classes>
<parts>
<part name="LED1" library="adafruit" deviceset="WS2812B" device="3535"/>
<part name="GND1" library="supply1" deviceset="GND" device=""/>
<part name="P+1" library="supply1" deviceset="+5V" device=""/>
<part name="R1" library="rcl" deviceset="R-EU_" device="R0805" value="150"/>
<part name="C1" library="rcl" deviceset="C-EU" device="C0805" value="100n"/>
<part name="GND2" library="supply1" deviceset="GND" device=""/>
<part name="P1" library="mylib" deviceset="RUPA" device="VELIKA"/>
<part name="P2" library="mylib" deviceset="RUPA" device="VELIKA"/>
</parts>
<sheets>
<sheet>
<plain>
</plain>
<instances>
<instance part="LED1" gate="G$1" x="33.02" y="20.32"/>
<instance part="GND1" gate="1" x="33.02" y="5.08"/>
<instance part="P+1" gate="1" x="38.1" y="55.88"/>
<instance part="R1" gate="G$1" x="38.1" y="45.72" rot="R90"/>
<instance part="C1" gate="G$1" x="48.26" y="33.02"/>
<instance part="GND2" gate="1" x="48.26" y="22.86"/>
<instance part="P1" gate="G$1" x="2.54" y="17.78"/>
<instance part="P2" gate="G$1" x="68.58" y="17.78" rot="MR0"/>
</instances>
<busses>
</busses>
<nets>
<net name="N$1" class="0">
<segment>
<pinref part="R1" gate="G$1" pin="1"/>
<wire x1="38.1" y1="40.64" x2="38.1" y2="38.1" width="0.1524" layer="91"/>
<pinref part="C1" gate="G$1" pin="1"/>
<wire x1="38.1" y1="38.1" x2="48.26" y2="38.1" width="0.1524" layer="91"/>
<wire x1="48.26" y1="38.1" x2="48.26" y2="35.56" width="0.1524" layer="91"/>
<pinref part="LED1" gate="G$1" pin="VDD"/>
<wire x1="38.1" y1="38.1" x2="38.1" y2="35.56" width="0.1524" layer="91"/>
<junction x="38.1" y="38.1"/>
</segment>
</net>
<net name="+5V" class="0">
<segment>
<pinref part="R1" gate="G$1" pin="2"/>
<pinref part="P+1" gate="1" pin="+5V"/>
<wire x1="38.1" y1="53.34" x2="38.1" y2="50.8" width="0.1524" layer="91"/>
</segment>
</net>
<net name="GND" class="0">
<segment>
<pinref part="C1" gate="G$1" pin="2"/>
<pinref part="GND2" gate="1" pin="GND"/>
<wire x1="48.26" y1="25.4" x2="48.26" y2="27.94" width="0.1524" layer="91"/>
</segment>
<segment>
<pinref part="LED1" gate="G$1" pin="GND"/>
<pinref part="GND1" gate="1" pin="GND"/>
<wire x1="33.02" y1="7.62" x2="33.02" y2="10.16" width="0.1524" layer="91"/>
</segment>
</net>
<net name="DI" class="0">
<segment>
<pinref part="LED1" gate="G$1" pin="DI"/>
<wire x1="20.32" y1="17.78" x2="7.62" y2="17.78" width="0.1524" layer="91"/>
<pinref part="P1" gate="G$1" pin="P"/>
<label x="10.16" y="17.78" size="1.778" layer="95"/>
</segment>
</net>
<net name="DO" class="0">
<segment>
<pinref part="LED1" gate="G$1" pin="DO"/>
<wire x1="45.72" y1="17.78" x2="63.5" y2="17.78" width="0.1524" layer="91"/>
<pinref part="P2" gate="G$1" pin="P"/>
<label x="60.96" y="17.78" size="1.778" layer="95" rot="MR0"/>
</segment>
</net>
</nets>
</sheet>
</sheets>
</schematic>
</drawing>
</eagle>
